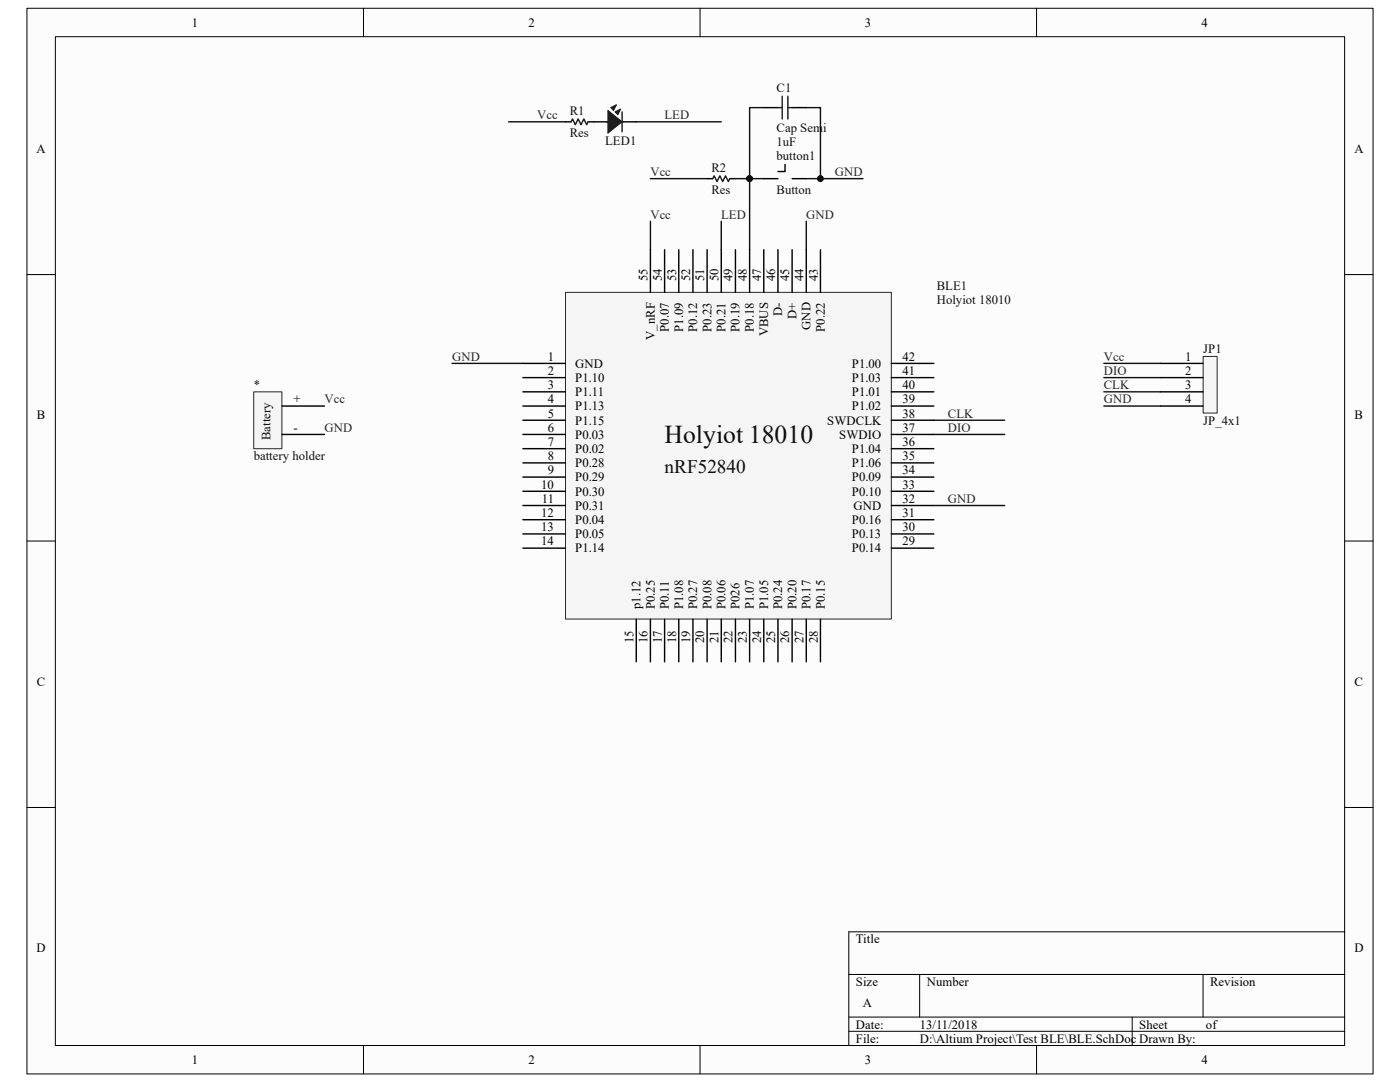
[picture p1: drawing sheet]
<svg xmlns="http://www.w3.org/2000/svg" width="279mm" height="216mm" viewBox="0 0 279 216" stroke-linecap="round" stroke-linejoin="round" font-family="sans-serif">
<path d="M5.4 1.7h268.6v212.6h-268.6z" fill="#fcfcfc"/>
<path d="M5.4 1.7h268.6v212.6h-268.6z" fill="none" stroke="#000" stroke-width=".2"/>
<path d="M11.1 7.4h257.3v201.2h-257.3z" fill="#fcfcfc"/>
<g fill="none" stroke="#000" stroke-width=".2">
<path d="M11 7.3h257.4v201.3h-257.4zM72.5 1.6v5.7M139.7 1.6v5.7M206.9 1.6v5.7M5.4 54.8h5.6M268.4 54.8h5.6M5.4 108h5.6M268.4 108h5.6M5.4 161.1h5.6M268.4 161.1h5.6M169.4 194.4h99M183.5 194.4v8.5"/>
<path d="M240.1 194.4v8.5M268.4 185.9h-99v22.7M72.5 208.6v5.7M139.7 208.6v5.7M169.4 202.9h99M169.4 205.8h99M206.9 208.6v5.7M226 202.9v5.7"/>
</g>
<path d="M112.9 58.4h65v65.1h-65z" fill="#f5f5f5"/>
<path d="M112.9 58.3h65v65.2h-65z" fill="none" stroke="#262626" stroke-width=".2"/>
<g fill="none" stroke="#000" stroke-width=".28">
<path d="M129.8 49.8v8.5M132.6 49.8v8.5M135.5 49.8v8.5M138.3 49.8v8.5M141.1 49.8v8.5M143.9 49.8v8.5M146.8 49.8v8.5M149.6 49.8v8.5M152.4 49.8v8.5M155.3 49.8v8.5M158.1 49.8v8.5M160.9 49.8v8.5"/>
<path d="M163.7 49.8v8.5M104.4 72.5h8.4M104.4 75.3h8.4M104.4 78.2h8.4M177.9 72.5h8.5M177.9 75.3h8.5M177.9 78.2h8.5M104.4 81h8.4M104.4 83.9h8.4M104.4 86.7h8.4M104.4 89.5h8.4M104.4 92.4h8.4"/>
<path d="M104.4 95.2h8.4M104.4 98h8.4M177.9 81h8.5M177.9 83.9h8.5M177.9 86.7h8.5M177.9 89.5h8.5M177.9 92.4h8.5M177.9 95.2h8.5M177.9 98h8.5M104.4 100.9h8.4M104.4 103.7h8.4M104.4 106.5h8.4"/>
<path d="M104.4 109.4h8.4M177.9 100.9h8.5M177.9 103.7h8.5M177.9 106.5h8.5M177.9 109.4h8.5M127 123.6v8.5M129.8 123.6v8.5M132.6 123.6v8.5M135.5 123.6v8.5M138.3 123.6v8.5M141.1 123.6v8.5M143.9 123.6v8.5"/>
<path d="M146.8 123.6v8.5M149.6 123.6v8.5M152.4 123.6v8.5M155.3 123.6v8.5M158.1 123.6v8.5M160.9 123.6v8.5M163.7 123.6v8.5"/>
</g>
<path d="M240.2 71.2h2.7v11.2h-2.7z" fill="#f5f5f5"/>
<path d="M240.1 71.1h2.8v11.3h-2.8z" fill="none" stroke="#262626" stroke-width=".2"/>
<path d="M141.1 35.6h1.1M145.6 35.6h1.2M152.4 35.6h2.9M156.7 32.8v1.4h-1.4M158.1 35.6h2.8M231.6 72.5h8.5M231.6 75.3h8.5M231.6 78.2h8.5M231.6 81h8.5" fill="none" stroke="#000" stroke-width=".28"/>
<path d="M142.2 35.6l.3-.5 .6 1.1 .6-1.1 .5 1.1 .6-1.1 .6 1.1 .2-.6" fill="none" stroke="#1c1c1c" stroke-width=".28"/>
<path d="M50.7 78.2h5.6v11.3h-5.6z" fill="#f5f5f5"/>
<path d="M50.6 78.2h5.7v11.3h-5.7z" fill="none" stroke="#262626" stroke-width=".2"/>
<path d="M56.3 81h8.5M56.3 86.7h8.5" fill="none" stroke="#000" stroke-width=".28"/>
<path d="M121.9 21.5l1.1-.6-.5 1.1z" fill="#1c1c1c"/>
<path d="M121.9 21.5l1.1-.6-.5 1.1z" fill="none" stroke="#1c1c1c" stroke-width=".2"/>
<path d="M122.7 22.3l1.2-.5-.6 1.1z" fill="#1c1c1c"/>
<path d="M122.7 22.3l1.2-.5-.6 1.1z" fill="none" stroke="#1c1c1c" stroke-width=".2"/>
<path d="M121.3 22l2.9 2.3-2.9 2.3z" fill="#1c1c1c"/>
<path d="M121.3 22l2.9 2.3-2.9 2.3z" fill="none" stroke="#1c1c1c" stroke-width=".2"/>
<path d="M156.1 19.2v4.5M157.2 19.2v4.5M114 24.3l.3-.6 .5 1.2 .6-1.2 .5 1.2 .6-1.2 .6 1.2 .3-.6M121 24.3h.9M123.9 24.3h.5M124.2 22.3v4M155.3 21.5h.8M157.2 21.5h.9" fill="none" stroke="#1c1c1c" stroke-width=".28"/>
<path d="M112.8 24.3h1.2M117.4 24.3h3.9M124.2 24.3h2.8M152.4 21.5h2.9M158.1 21.5h2.8" fill="none" stroke="#000" stroke-width=".28"/>
<g fill="none" stroke="#0e0e0e" stroke-width=".28">
<path d="M101.5 24.3h11.3M127 24.3h16.9M129.8 35.6h11.3M146.8 35.6h5.6M152.4 21.5h-2.8v28.3M160.9 21.5h2.8v14.1M160.9 35.6h11.3M129.8 44.2v5.6M143.9 44.2v5.6M160.9 44.2v5.6M90.2 72.5h14.2M220.3 72.5h11.3"/>
<path d="M220.3 75.3h11.3M220.3 78.2h11.3M186.4 83.9h14.1M186.4 86.7h14.1M220.3 81h11.3M186.4 100.9h14.1"/>
</g>
<g fill="#0e0e0e" stroke="#0e0e0e" stroke-width=".2">
<circle cx="163.7" cy="35.6" r=".55"/>
<circle cx="149.6" cy="35.6" r=".55"/>
</g>
<text font-size="5.1" fill="#0e0e0e" x="132.6" y="88.4">Holyiot 18010</text>
<text font-size="3.9" fill="#0e0e0e" x="132.6" y="94.4">nRF52840</text>
<g font-size="2.5">
<text x="38.3" y="5.3">1</text>
<text x="105.5" y="5.3">2</text>
<text x="172.6" y="5.3">3</text>
<text x="239.8" y="5.3">4</text>
<text x="7.3" y="30.5">A</text>
<text x="270.3" y="30.5">A</text>
<text x="129.2" y="56.1" transform="rotate(-90 129.2 56.1)">55</text>
<text x="132.1" y="56.1" transform="rotate(-90 132.1 56.1)">54</text>
<text x="134.9" y="56.1" transform="rotate(-90 134.9 56.1)">53</text>
<text x="137.7" y="56.1" transform="rotate(-90 137.7 56.1)">52</text>
<text x="140.5" y="56.1" transform="rotate(-90 140.5 56.1)">51</text>
<text x="143.4" y="56.1" transform="rotate(-90 143.4 56.1)">50</text>
<text x="146.2" y="56.1" transform="rotate(-90 146.2 56.1)">49</text>
<text x="149.1" y="56.1" transform="rotate(-90 149.1 56.1)">48</text>
<text x="151.9" y="56.1" transform="rotate(-90 151.9 56.1)">47</text>
<text x="154.7" y="56.1" transform="rotate(-90 154.7 56.1)">46</text>
<text x="157.5" y="56.1" transform="rotate(-90 157.5 56.1)">45</text>
<text x="160.4" y="56.1" transform="rotate(-90 160.4 56.1)">44</text>
<text x="163.2" y="56.1" transform="rotate(-90 163.2 56.1)">43</text>
<text x="156.1" y="63" transform="rotate(-90 156.1 63)">D-</text>
<text x="159" y="63.6" transform="rotate(-90 159 63.6)">D+</text>
<text x="161.7" y="65.9" transform="rotate(-90 161.7 65.9)">GND</text>
<text x="109.3" y="72">1</text>
<text x="130.7" y="67.9" transform="rotate(-90 130.7 67.9)">V_nRF</text>
<text x="133.5" y="66.2" transform="rotate(-90 133.5 66.2)">P0.07</text>
<text x="136.3" y="66.2" transform="rotate(-90 136.3 66.2)">P1.09</text>
<text x="139.1" y="66.2" transform="rotate(-90 139.1 66.2)">P0.12</text>
<text x="142" y="66.2" transform="rotate(-90 142 66.2)">P0.23</text>
<text x="144.8" y="66.2" transform="rotate(-90 144.8 66.2)">P0.21</text>
<text x="147.6" y="66.2" transform="rotate(-90 147.6 66.2)">P0.19</text>
<text x="150.4" y="66.2" transform="rotate(-90 150.4 66.2)">P0.18</text>
<text x="153.3" y="67.1" transform="rotate(-90 153.3 67.1)">VBUS</text>
<text x="164.6" y="66.2" transform="rotate(-90 164.6 66.2)">P0.22</text>
<text x="180.1" y="72">42</text>
<text x="236.5" y="72">1</text>
<text x="109.3" y="74.8">2</text>
<text x="109.3" y="77.6">3</text>
<text x="114.8" y="73.4">GND</text>
<text x="114.8" y="76.2">P1.10</text>
<text x="170" y="76.2">P1.03</text>
<text x="170" y="73.4">P1.00</text>
<text x="180.1" y="77.6">40</text>
<text x="180.1" y="74.8">41</text>
<text x="236.5" y="74.8">2</text>
<text x="236.5" y="77.6">3</text>
<text x="7.4" y="83.6">B</text>
<text x="58.5" y="80.5">+</text>
<text x="109.3" y="80.5">4</text>
<text x="109.3" y="83.3">5</text>
<text x="114.8" y="79">P1.11</text>
<text x="114.8" y="81.9">P1.13</text>
<text x="170" y="81.9">P1.02</text>
<text x="170" y="79">P1.01</text>
<text x="180.1" y="83.3">38</text>
<text x="180.1" y="80.5">39</text>
<text x="236.5" y="80.5">4</text>
<text x="270.3" y="83.6">B</text>
<text x="58.5" y="86.1">-</text>
<text x="109.3" y="86.1">6</text>
<text x="109.3" y="89">7</text>
<text x="114.8" y="84.7">P1.15</text>
<text x="114.8" y="87.5">P0.03</text>
<text x="165.1" y="84.7">SWDCLK</text>
<text x="167.5" y="87.5">SWDIO</text>
<text x="180.1" y="89">36</text>
<text x="180.1" y="86.1">37</text>
<text x="109.3" y="91.8">8</text>
<text x="109.3" y="94.7">9</text>
<text x="114.8" y="90.4">P0.02</text>
<text x="114.8" y="93.2">P0.28</text>
<text x="170" y="93.2">P1.06</text>
<text x="170" y="90.4">P1.04</text>
<text x="180.1" y="94.7">34</text>
<text x="180.1" y="91.8">35</text>
<text x="108" y="97.5">10</text>
<text x="108.1" y="100.3">11</text>
<text x="114.8" y="96.1">P0.29</text>
<text x="114.8" y="98.9">P0.30</text>
<text x="114.8" y="101.7">P0.31</text>
<text x="170" y="98.9">P0.10</text>
<text x="170" y="96.1">P0.09</text>
<text x="170.3" y="101.7">GND</text>
<text x="180.1" y="100.3">32</text>
<text x="180.1" y="97.5">33</text>
<text x="108" y="103.2">12</text>
<text x="108" y="106">13</text>
<text x="114.8" y="104.6">P0.04</text>
<text x="114.8" y="107.4">P0.05</text>
<text x="170" y="107.4">P0.13</text>
<text x="170" y="104.6">P0.16</text>
<text x="180.1" y="106">30</text>
<text x="180.1" y="103.2">31</text>
<text x="108" y="108.8">14</text>
<text x="114.8" y="110.2">P1.14</text>
<text x="170" y="110.2">P0.14</text>
<text x="180.1" y="108.8">29</text>
<text x="127.8" y="121.6" transform="rotate(-90 127.8 121.6)">p1.12</text>
<text x="130.7" y="121.6" transform="rotate(-90 130.7 121.6)">P0.25</text>
<text x="133.5" y="121.6" transform="rotate(-90 133.5 121.6)">P0.11</text>
<text x="136.3" y="121.6" transform="rotate(-90 136.3 121.6)">P1.08</text>
<text x="139.1" y="121.6" transform="rotate(-90 139.1 121.6)">P0.27</text>
<text x="142" y="121.6" transform="rotate(-90 142 121.6)">P0.08</text>
<text x="144.8" y="121.6" transform="rotate(-90 144.8 121.6)">P0.06</text>
<text x="147.6" y="121.6" transform="rotate(-90 147.6 121.6)">P026</text>
<text x="150.4" y="121.6" transform="rotate(-90 150.4 121.6)">P1.07</text>
<text x="153.3" y="121.6" transform="rotate(-90 153.3 121.6)">P1.05</text>
<text x="156.1" y="121.6" transform="rotate(-90 156.1 121.6)">P0.24</text>
<text x="159" y="121.6" transform="rotate(-90 159 121.6)">P0.20</text>
<text x="161.7" y="121.6" transform="rotate(-90 161.7 121.6)">P0.17</text>
<text x="164.6" y="121.6" transform="rotate(-90 164.6 121.6)">P0.15</text>
<text x="126.4" y="128.4" transform="rotate(-90 126.4 128.4)">15</text>
<text x="129.2" y="128.4" transform="rotate(-90 129.2 128.4)">16</text>
<text x="132.1" y="128.4" transform="rotate(-90 132.1 128.4)">17</text>
<text x="134.9" y="128.4" transform="rotate(-90 134.9 128.4)">18</text>
<text x="137.7" y="128.4" transform="rotate(-90 137.7 128.4)">19</text>
<text x="140.5" y="128.4" transform="rotate(-90 140.5 128.4)">20</text>
<text x="143.4" y="128.4" transform="rotate(-90 143.4 128.4)">21</text>
<text x="146.2" y="128.4" transform="rotate(-90 146.2 128.4)">22</text>
<text x="149.1" y="128.4" transform="rotate(-90 149.1 128.4)">23</text>
<text x="151.9" y="128.4" transform="rotate(-90 151.9 128.4)">24</text>
<text x="154.7" y="128.4" transform="rotate(-90 154.7 128.4)">25</text>
<text x="157.5" y="128.4" transform="rotate(-90 157.5 128.4)">26</text>
<text x="160.4" y="128.4" transform="rotate(-90 160.4 128.4)">27</text>
<text x="163.2" y="128.4" transform="rotate(-90 163.2 128.4)">28</text>
<text x="7.4" y="136.8">C</text>
<text x="270.3" y="136.8">C</text>
<text x="7.3" y="190">D</text>
<text x="170.8" y="188.2">Title</text>
<text x="270.3" y="190">D</text>
<text x="170.8" y="196.7">Size</text>
<text x="184.9" y="196.7">Number</text>
<text x="241.5" y="196.7">Revision</text>
<text x="172.2" y="201">A</text>
<text x="170.8" y="205.2">Date:</text>
<text x="170.8" y="208.1">File:</text>
<text x="183.5" y="205.2">13/11/2018</text>
<text x="183.5" y="208.1">D:\Altium Project\Test BLE\BLE.SchDoc Drawn By:</text>
<text x="227.4" y="205.2">Sheet</text>
<text x="240.7" y="205.2">of</text>
<text x="38.3" y="212.3">1</text>
<text x="105.5" y="212.3">2</text>
<text x="172.6" y="212.3">3</text>
<text x="239.8" y="212.3">4</text>
</g>
<g font-size="2.5" fill="#262626">
<text x="107.2" y="23.7">Vcc</text>
<text x="132.6" y="23.7">LED</text>
<text x="129.8" y="35.1">Vcc</text>
<text x="166.6" y="35.1">GND</text>
<text x="129.8" y="43.6">Vcc</text>
<text x="143.9" y="43.6">LED</text>
<text x="160.9" y="43.6">GND</text>
<text x="90.2" y="72">GND</text>
<text x="220.3" y="72">Vcc</text>
<text x="220.3" y="74.8">DIO</text>
<text x="220.3" y="77.6">CLK</text>
<text x="64.8" y="80.5">Vcc</text>
<text x="189.2" y="83.3">CLK</text>
<text x="220.3" y="80.5">GND</text>
<text x="64.8" y="86.1">GND</text>
<text x="189.2" y="86.1">DIO</text>
<text x="189.2" y="100.3">GND</text>
</g>
<g font-size="2.5" fill="#0e0e0e">
<text x="113.7" y="22.9">R1</text>
<text x="155" y="18.4">C1</text>
<text x="113.7" y="27.4">Res</text>
<text x="120.8" y="28.9">LED1</text>
<text x="155" y="29.1">1uF</text>
<text x="155" y="26.3">Cap Semi</text>
<text x="142" y="34.2">R2</text>
<text x="155" y="32">button1</text>
<text x="142" y="38.8">Res</text>
<text x="155" y="38.8">Button</text>
<text x="186.9" y="57.8">BLE1</text>
<text x="186.9" y="60.6">Holyiot 18010</text>
<text x="240.1" y="70.5">JP1</text>
<text x="50.6" y="77.6">*</text>
<text x="54" y="87.8" transform="rotate(-90 54 87.8)">Battery</text>
<text x="240.1" y="84.7">JP_4x1</text>
<text x="50.6" y="91.8">battery holder</text>
</g>
</svg>
